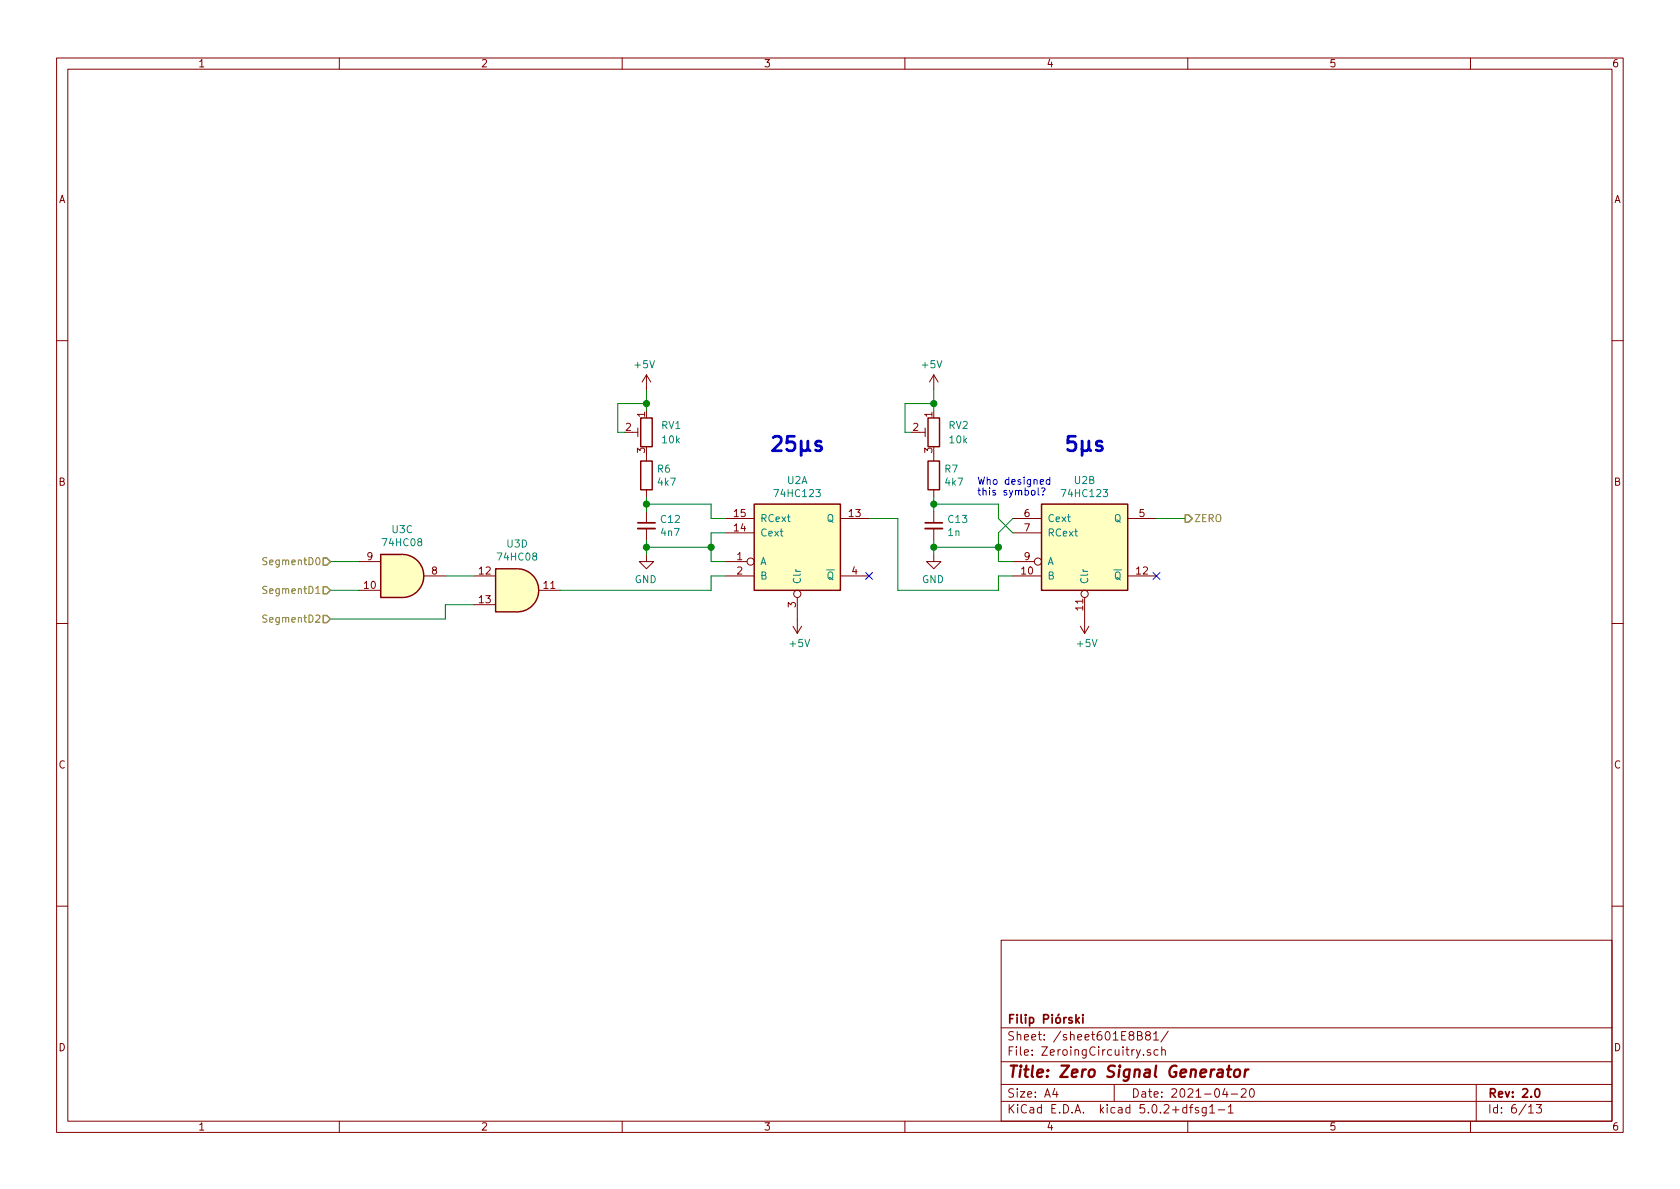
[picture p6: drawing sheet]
EESchema Schematic File Version 4
LIBS:XYgen-cache
EELAYER 26 0
EELAYER END
$Descr A4 11693 8268
encoding utf-8
Sheet 6 13
Title "Zero Signal Generator"
Date "2021-04-20"
Rev "2.0"
Comp "Filip Piórski"
Comment1 ""
Comment2 ""
Comment3 ""
Comment4 ""
$EndDescr
$Comp
L 74xx:74HC123 U?
U 1 1
P 5550 3800
AR Path="/6038D607" Ref="U?"  Part="1" 
AR Path="/6031F646/6038D607" Ref="U?"  Part="1" 
AR Path="/601DE80D/6031F646/6038D607" Ref="U?"  Part="1" 
AR Path="/601E8CC4/6038D607" Ref="U2"  Part="1" 
F 0 "U2" H 5550 4267 50  0000 C CNN
F 1 "74HC123" H 5550 4176 50  0000 C CNN
F 2 "Package_SO:TSSOP-16_4.4x5mm_P0.65mm" H 5550 3800 50  0001 C CNN
F 3 "https://assets.nexperia.com/documents/data-sheet/74HC_HCT123.pdf" H 5550 3800 50  0001 C CNN
	1    5550 3800
	1    0    0    -1  
$EndComp
$Comp
L 74xx:74HC123 U?
U 2 1
P 7550 3800
AR Path="/6038D60E" Ref="U?"  Part="2" 
AR Path="/6031F646/6038D60E" Ref="U?"  Part="2" 
AR Path="/601DE80D/6031F646/6038D60E" Ref="U?"  Part="2" 
AR Path="/601E8CC4/6038D60E" Ref="U2"  Part="2" 
F 0 "U2" H 7550 4267 50  0000 C CNN
F 1 "74HC123" H 7550 4176 50  0000 C CNN
F 2 "Package_SO:TSSOP-16_4.4x5mm_P0.65mm" H 7550 3800 50  0001 C CNN
F 3 "https://assets.nexperia.com/documents/data-sheet/74HC_HCT123.pdf" H 7550 3800 50  0001 C CNN
	2    7550 3800
	1    0    0    -1  
$EndComp
$Comp
L 74xx:74LS08 U?
U 3 1
P 2800 4000
AR Path="/6038D615" Ref="U?"  Part="3" 
AR Path="/6031F646/6038D615" Ref="U?"  Part="3" 
AR Path="/601DE80D/6031F646/6038D615" Ref="U?"  Part="3" 
AR Path="/601E8CC4/6038D615" Ref="U3"  Part="3" 
F 0 "U3" H 2800 4325 50  0000 C CNN
F 1 "74HC08" H 2800 4234 50  0000 C CNN
F 2 "Package_SO:TSSOP-14_4.4x5mm_P0.65mm" H 2800 4000 50  0001 C CNN
F 3 "http://www.ti.com/lit/gpn/sn74LS08" H 2800 4000 50  0001 C CNN
	3    2800 4000
	1    0    0    -1  
$EndComp
$Comp
L 74xx:74LS08 U?
U 4 1
P 3600 4100
AR Path="/6038D61C" Ref="U?"  Part="4" 
AR Path="/6031F646/6038D61C" Ref="U?"  Part="4" 
AR Path="/601DE80D/6031F646/6038D61C" Ref="U?"  Part="4" 
AR Path="/601E8CC4/6038D61C" Ref="U3"  Part="4" 
F 0 "U3" H 3600 4425 50  0000 C CNN
F 1 "74HC08" H 3600 4334 50  0000 C CNN
F 2 "Package_SO:TSSOP-14_4.4x5mm_P0.65mm" H 3600 4100 50  0001 C CNN
F 3 "http://www.ti.com/lit/gpn/sn74LS08" H 3600 4100 50  0001 C CNN
	4    3600 4100
	1    0    0    -1  
$EndComp
Wire Wire Line
	8250 3600 8050 3600
Wire Wire Line
	2500 3900 2300 3900
Wire Wire Line
	2500 4100 2300 4100
Wire Wire Line
	3100 4000 3300 4000
Wire Wire Line
	2300 4300 3100 4300
Wire Wire Line
	3100 4300 3100 4200
Wire Wire Line
	3100 4200 3300 4200
$Comp
L Device:R R?
U 1 1
P 4500 3300
AR Path="/6038D636" Ref="R?"  Part="1" 
AR Path="/6031F646/6038D636" Ref="R?"  Part="1" 
AR Path="/601DE80D/6031F646/6038D636" Ref="R?"  Part="1" 
AR Path="/601E8CC4/6038D636" Ref="R6"  Part="1" 
F 0 "R6" H 4570 3346 50  0000 L CNN
F 1 "4k7" H 4570 3255 50  0000 L CNN
F 2 "Resistor_SMD:R_0805_2012Metric_Pad1.15x1.40mm_HandSolder" V 4430 3300 50  0001 C CNN
F 3 "~" H 4500 3300 50  0001 C CNN
	1    4500 3300
	1    0    0    -1  
$EndComp
$Comp
L Device:R_POT_TRIM RV?
U 1 1
P 4500 3000
AR Path="/5FA4B51C/6038D63D" Ref="RV?"  Part="1" 
AR Path="/601DE80D/6038D63D" Ref="RV?"  Part="1" 
AR Path="/6038D63D" Ref="RV?"  Part="1" 
AR Path="/6031F646/6038D63D" Ref="RV?"  Part="1" 
AR Path="/601DE80D/6031F646/6038D63D" Ref="RV?"  Part="1" 
AR Path="/601E8CC4/6038D63D" Ref="RV1"  Part="1" 
F 0 "RV1" H 4400 3050 50  0000 R CNN
F 1 "10k" H 4400 2950 50  0000 R CNN
F 2 "Potentiometer_THT:Potentiometer_Bourns_3296W_Vertical" H 4500 3000 50  0001 C CNN
F 3 "~" H 4500 3000 50  0001 C CNN
	1    4500 3000
	-1   0    0    -1  
$EndComp
Wire Wire Line
	4500 2850 4500 2800
Wire Wire Line
	4350 3000 4300 3000
Wire Wire Line
	4300 3000 4300 2800
Wire Wire Line
	4300 2800 4500 2800
Connection ~ 4500 2800
Wire Wire Line
	4500 2700 4500 2800
$Comp
L Device:C_Small C?
U 1 1
P 4500 3650
AR Path="/6038D64A" Ref="C?"  Part="1" 
AR Path="/6031F646/6038D64A" Ref="C?"  Part="1" 
AR Path="/601DE80D/6031F646/6038D64A" Ref="C?"  Part="1" 
AR Path="/601E8CC4/6038D64A" Ref="C12"  Part="1" 
F 0 "C12" H 4592 3696 50  0000 L CNN
F 1 "4n7" H 4592 3605 50  0000 L CNN
F 2 "Capacitor_SMD:C_0805_2012Metric_Pad1.15x1.40mm_HandSolder" H 4500 3650 50  0001 C CNN
F 3 "~" H 4500 3650 50  0001 C CNN
	1    4500 3650
	1    0    0    -1  
$EndComp
$Comp
L power:GND #PWR?
U 1 1
P 4500 3850
AR Path="/6038D651" Ref="#PWR?"  Part="1" 
AR Path="/5F9E0DAD/6038D651" Ref="#PWR?"  Part="1" 
AR Path="/601DE80D/6038D651" Ref="#PWR?"  Part="1" 
AR Path="/6031F646/6038D651" Ref="#PWR?"  Part="1" 
AR Path="/601DE80D/6031F646/6038D651" Ref="#PWR?"  Part="1" 
AR Path="/601E8CC4/6038D651" Ref="#PWR039"  Part="1" 
F 0 "#PWR039" H 4500 3600 50  0001 C CNN
F 1 "GND" H 4505 3677 50  0000 C CNN
F 2 "" H 4500 3850 50  0001 C CNN
F 3 "" H 4500 3850 50  0001 C CNN
	1    4500 3850
	-1   0    0    -1  
$EndComp
Wire Wire Line
	4500 3550 4500 3500
Wire Wire Line
	4500 3750 4500 3800
Wire Wire Line
	4500 3800 4950 3800
Wire Wire Line
	4950 3800 4950 3700
Wire Wire Line
	4950 3700 5050 3700
Connection ~ 4500 3800
Wire Wire Line
	4500 3800 4500 3850
Wire Wire Line
	5050 3600 4950 3600
Wire Wire Line
	4950 3600 4950 3500
Wire Wire Line
	4950 3500 4500 3500
Connection ~ 4500 3500
Wire Wire Line
	4500 3500 4500 3450
$Comp
L power:+5V #PWR?
U 1 1
P 5550 4300
AR Path="/6038D663" Ref="#PWR?"  Part="1" 
AR Path="/5F9E0DAD/6038D663" Ref="#PWR?"  Part="1" 
AR Path="/601DE80D/6038D663" Ref="#PWR?"  Part="1" 
AR Path="/6031F646/6038D663" Ref="#PWR?"  Part="1" 
AR Path="/601DE80D/6031F646/6038D663" Ref="#PWR?"  Part="1" 
AR Path="/601E8CC4/6038D663" Ref="#PWR040"  Part="1" 
F 0 "#PWR040" H 5550 4150 50  0001 C CNN
F 1 "+5V" H 5565 4473 50  0000 C CNN
F 2 "" H 5550 4300 50  0001 C CNN
F 3 "" H 5550 4300 50  0001 C CNN
	1    5550 4300
	1    0    0    1   
$EndComp
$Comp
L power:+5V #PWR?
U 1 1
P 7550 4300
AR Path="/6038D669" Ref="#PWR?"  Part="1" 
AR Path="/5F9E0DAD/6038D669" Ref="#PWR?"  Part="1" 
AR Path="/601DE80D/6038D669" Ref="#PWR?"  Part="1" 
AR Path="/6031F646/6038D669" Ref="#PWR?"  Part="1" 
AR Path="/601DE80D/6031F646/6038D669" Ref="#PWR?"  Part="1" 
AR Path="/601E8CC4/6038D669" Ref="#PWR043"  Part="1" 
F 0 "#PWR043" H 7550 4150 50  0001 C CNN
F 1 "+5V" H 7565 4473 50  0000 C CNN
F 2 "" H 7550 4300 50  0001 C CNN
F 3 "" H 7550 4300 50  0001 C CNN
	1    7550 4300
	1    0    0    1   
$EndComp
Wire Wire Line
	4950 3800 4950 3900
Wire Wire Line
	4950 3900 5050 3900
Connection ~ 4950 3800
Wire Wire Line
	3900 4100 4950 4100
Wire Wire Line
	4950 4100 4950 4000
Wire Wire Line
	4950 4000 5050 4000
$Comp
L Device:R R?
U 1 1
P 6500 3300
AR Path="/6038D67B" Ref="R?"  Part="1" 
AR Path="/6031F646/6038D67B" Ref="R?"  Part="1" 
AR Path="/601DE80D/6031F646/6038D67B" Ref="R?"  Part="1" 
AR Path="/601E8CC4/6038D67B" Ref="R7"  Part="1" 
F 0 "R7" H 6570 3346 50  0000 L CNN
F 1 "4k7" H 6570 3255 50  0000 L CNN
F 2 "Resistor_SMD:R_0805_2012Metric_Pad1.15x1.40mm_HandSolder" V 6430 3300 50  0001 C CNN
F 3 "~" H 6500 3300 50  0001 C CNN
	1    6500 3300
	1    0    0    -1  
$EndComp
$Comp
L Device:R_POT_TRIM RV?
U 1 1
P 6500 3000
AR Path="/5FA4B51C/6038D682" Ref="RV?"  Part="1" 
AR Path="/601DE80D/6038D682" Ref="RV?"  Part="1" 
AR Path="/6038D682" Ref="RV?"  Part="1" 
AR Path="/6031F646/6038D682" Ref="RV?"  Part="1" 
AR Path="/601DE80D/6031F646/6038D682" Ref="RV?"  Part="1" 
AR Path="/601E8CC4/6038D682" Ref="RV2"  Part="1" 
F 0 "RV2" H 6400 3050 50  0000 R CNN
F 1 "10k" H 6400 2950 50  0000 R CNN
F 2 "Potentiometer_THT:Potentiometer_Bourns_3296W_Vertical" H 6500 3000 50  0001 C CNN
F 3 "~" H 6500 3000 50  0001 C CNN
	1    6500 3000
	-1   0    0    -1  
$EndComp
Wire Wire Line
	6500 2850 6500 2800
Wire Wire Line
	6350 3000 6300 3000
Wire Wire Line
	6300 3000 6300 2800
Wire Wire Line
	6300 2800 6500 2800
Connection ~ 6500 2800
Wire Wire Line
	6500 2700 6500 2800
$Comp
L Device:C_Small C?
U 1 1
P 6500 3650
AR Path="/6038D68F" Ref="C?"  Part="1" 
AR Path="/6031F646/6038D68F" Ref="C?"  Part="1" 
AR Path="/601DE80D/6031F646/6038D68F" Ref="C?"  Part="1" 
AR Path="/601E8CC4/6038D68F" Ref="C13"  Part="1" 
F 0 "C13" H 6592 3696 50  0000 L CNN
F 1 "1n" H 6592 3605 50  0000 L CNN
F 2 "Capacitor_SMD:C_0805_2012Metric_Pad1.15x1.40mm_HandSolder" H 6500 3650 50  0001 C CNN
F 3 "~" H 6500 3650 50  0001 C CNN
	1    6500 3650
	1    0    0    -1  
$EndComp
$Comp
L power:GND #PWR?
U 1 1
P 6500 3850
AR Path="/6038D696" Ref="#PWR?"  Part="1" 
AR Path="/5F9E0DAD/6038D696" Ref="#PWR?"  Part="1" 
AR Path="/601DE80D/6038D696" Ref="#PWR?"  Part="1" 
AR Path="/6031F646/6038D696" Ref="#PWR?"  Part="1" 
AR Path="/601DE80D/6031F646/6038D696" Ref="#PWR?"  Part="1" 
AR Path="/601E8CC4/6038D696" Ref="#PWR042"  Part="1" 
F 0 "#PWR042" H 6500 3600 50  0001 C CNN
F 1 "GND" H 6505 3677 50  0000 C CNN
F 2 "" H 6500 3850 50  0001 C CNN
F 3 "" H 6500 3850 50  0001 C CNN
	1    6500 3850
	-1   0    0    -1  
$EndComp
Wire Wire Line
	6500 3550 6500 3500
Wire Wire Line
	6500 3750 6500 3800
Connection ~ 6500 3800
Wire Wire Line
	6500 3800 6500 3850
Connection ~ 6500 3500
Wire Wire Line
	6500 3500 6500 3450
Wire Wire Line
	6950 3800 6950 3900
Wire Wire Line
	7050 4000 6950 4000
Wire Wire Line
	6950 4000 6950 4100
Wire Wire Line
	6950 4100 6250 4100
Wire Wire Line
	6250 4100 6250 3600
Wire Wire Line
	6050 3600 6250 3600
NoConn ~ 6050 4000
Text Notes 5350 3150 0    100  ~ 20
25µs
Text Notes 7400 3150 0    100  ~ 20
5µs
$Comp
L power:+5V #PWR?
U 1 1
P 4500 2700
AR Path="/6038D6B4" Ref="#PWR?"  Part="1" 
AR Path="/5F9E0DAD/6038D6B4" Ref="#PWR?"  Part="1" 
AR Path="/601DE80D/6038D6B4" Ref="#PWR?"  Part="1" 
AR Path="/6031F646/6038D6B4" Ref="#PWR?"  Part="1" 
AR Path="/601DE80D/6031F646/6038D6B4" Ref="#PWR?"  Part="1" 
AR Path="/601E8CC4/6038D6B4" Ref="#PWR038"  Part="1" 
F 0 "#PWR038" H 4500 2550 50  0001 C CNN
F 1 "+5V" H 4515 2873 50  0000 C CNN
F 2 "" H 4500 2700 50  0001 C CNN
F 3 "" H 4500 2700 50  0001 C CNN
	1    4500 2700
	-1   0    0    -1  
$EndComp
$Comp
L power:+5V #PWR?
U 1 1
P 6500 2700
AR Path="/6038D6BA" Ref="#PWR?"  Part="1" 
AR Path="/5F9E0DAD/6038D6BA" Ref="#PWR?"  Part="1" 
AR Path="/601DE80D/6038D6BA" Ref="#PWR?"  Part="1" 
AR Path="/6031F646/6038D6BA" Ref="#PWR?"  Part="1" 
AR Path="/601DE80D/6031F646/6038D6BA" Ref="#PWR?"  Part="1" 
AR Path="/601E8CC4/6038D6BA" Ref="#PWR041"  Part="1" 
F 0 "#PWR041" H 6500 2550 50  0001 C CNN
F 1 "+5V" H 6515 2873 50  0000 C CNN
F 2 "" H 6500 2700 50  0001 C CNN
F 3 "" H 6500 2700 50  0001 C CNN
	1    6500 2700
	-1   0    0    -1  
$EndComp
Text HLabel 2300 3900 0    50   Input ~ 0
SegmentD0
Text HLabel 2300 4100 0    50   Input ~ 0
SegmentD1
Text HLabel 2300 4300 0    50   Input ~ 0
SegmentD2
Text HLabel 8250 3600 2    50   Output ~ 0
ZERO
NoConn ~ 8050 4000
Wire Wire Line
	6500 3800 6950 3800
Wire Wire Line
	6950 3900 7050 3900
Wire Wire Line
	6950 3800 6950 3700
Wire Wire Line
	6950 3700 7050 3600
Connection ~ 6950 3800
Wire Wire Line
	6950 3600 6950 3500
Wire Wire Line
	6950 3600 7050 3700
Wire Wire Line
	6500 3500 6950 3500
Text Notes 6800 3450 0    50   ~ 0
Who designed\nthis symbol?
$EndSCHEMATC
